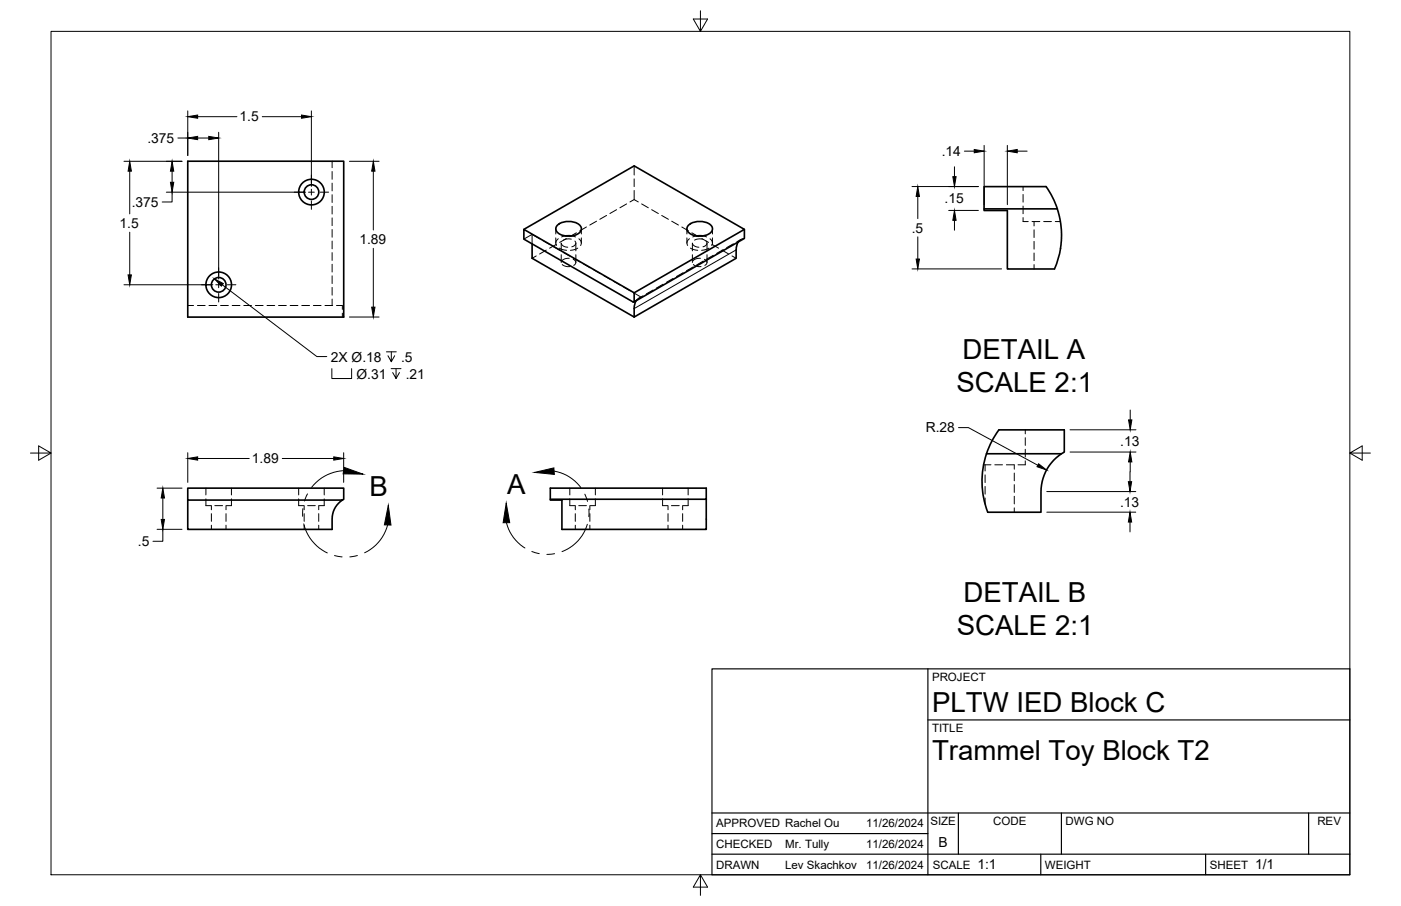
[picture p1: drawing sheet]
<svg xmlns="http://www.w3.org/2000/svg" width="432mm" height="279mm" viewBox="0 0 432 279" stroke-linecap="round" stroke-linejoin="round" font-family="sans-serif">
<!-- layer: Hidden -->
<g fill="none" stroke="#000" stroke-width=".31">
<path d="M102.4 49.7v2M102.4 52.9v2.4M102.4 56.5v2.4M195.5 51.2v2.8M195.5 55.2v2.4M195.5 58.7v2.9M315.3 57.6v1.2M315.3 60v2.3M102.4 60v2.4M102.4 63.6v2.4M102.4 67.2v2.4M102.4 70.8v2.4"/>
<path d="M102.4 74.3v2.4M102.4 77.9v2.4M164 72.3v2.9M165.3 78.9l-1.3 .8M166.4 73.7l-2.4-1.4-2.5 1.4M167.4 74.3l2.1 1.1M168.4 77.1l-2.1 1.2M170.5 76l2.1 1.2M171.3 70.6v1.6M171.3 73.4v1.6M171.5 75.4l-2.1 1.1M172.1 73.6a1.51 1.51 0 0 0-.6 2.1"/>
<path d="M172.4 76.5l2.2 .7M173 75v2.4M173 78.5v2.4M173 75a1.86 1.86 0 0 0 2 1.2M173.6 77.8l2.1 1.2M174.3 72.8l-1.2 .3M174.6 73.6l-2.1 1.2M175.5 79.7a2.68 2.68 0 0 0-2.3 .8M176.1 73.8l-1.3-.1-1.1 .3M176.2 72.8l1.2 .3M176.7 80a.98 .98 0 0 1 .8 .9 .98 .98 0 0 1-.7 1M176.7 79.6l2.1 1.2"/>
<path d="M177.2 74.3a1.1 1.1 0 0 1 .1 1.2 1.1 1.1 0 0 1-1.1 .6M177.5 75v2.4M177.5 78.5v2.4M177.7 71.8l-2.1 1.2M178.1 76.5l-2.3 .7M178.4 73.6a1.52 1.52 0 0 1 .5 2.1M179.2 70.6v1.6M179.2 73.4v1.6M180.7 70l-2 1.2M183.9 68.2l-2.1 1.2M186.9 66.4l-2 1.2M190 64.7l-2 1.1"/>
<path d="M193.1 62.9l-2 1.2M195.5 61.6l-1.3 .7M195.5 61.6l1.2 .7M197.8 62.9l2 1.2M200.9 64.7l2 1.1M203.9 66.4l2.1 1.2M207 68.2l2.1 1.2M210.1 70l2.1 1.2M211.7 70.6v1.6M211.7 73.4v1.6M212.5 73.6a1.51 1.51 0 0 0-.6 2.1M212.8 76.5l2.3 .7"/>
<path d="M213.2 71.8l2.1 1.2M213.4 75v2.4M213.4 78.5v2.4M213.4 75a1.86 1.86 0 0 0 2 1.2M214.7 72.8l-1.2 .3M215.9 79.7a2.62 2.62 0 0 0-2.3 .8M216.3 73.6l2.1 1.2M216.5 73.8l-1.3-.1-1.1 .3M216.6 72.8l1.2 .3M217.1 80a.98 .98 0 0 1 .8 .9 .98 .98 0 0 1-.7 1M217.6 74.3a1.1 1.1 0 0 1 .1 1.2 1.1 1.1 0 0 1-1 .6M217.9 75v2.4"/>
<path d="M217.9 78.5v2.4M218.5 76.5l-2.3 .7M218.8 73.6a1.49 1.49 0 0 1 .6 2.1M219.4 75.4l2.1 1.1M219.6 70.6v1.6M219.6 73.4v1.6M219.8 78.7l-2 1.2M222.5 77.1l2.1 1.2M222.9 77l-2 1.1M225.6 78.9l1.3 .8M226 75.2l-2 1.2M228.3 73.9l-1.2 .7"/>
<path d="M229.4 73.5l-.9 .2-1 .9M315.3 67.1v1.2h1.6M315.3 63.5v2.4M318.1 68.3h2.4M318.7 68.3v1.4M318.7 70.9v2.4M318.7 74.4v2.4M318.7 78v2.4M321.7 68.3h2.4M325.2 68.3h1.6M57.9 94.2h1.7M60.9 94.2h2.3"/>
<path d="M64.4 94.2h2.4M68 94.2h2.4M71.6 94.2h2.4M75.1 94.2h2.4M78.7 94.2h2.4M82.3 94.2h2.4M85.9 94.2h2.3M89.4 94.2h2.4M93 94.2h2.4M96.6 94.2h2.4M100.2 94.2h2.3M102.4 81.5v2.4"/>
<path d="M102.4 85.1v2.3M102.4 88.6v2.4M102.4 92.2v2M103.7 94.2h1.8v1.2M105.5 96.6v1.2M173.3 81.6l.8 .4 1.5 .2M179.8 81.4l2.1 1.2M182.9 83.2l2.1 1.1M186 84.9l2.1 1.2M189.1 86.7l2.1 1.2M192.2 88.5l2 1.2M195.3 90.3l2.4 1.4"/>
<path d="M197.7 91.7l-.8 .2-.8 .8M197.7 91.7l-2.6 1.4M198.2 91.2l-1.3 .8M201.3 89.5l-2.1 1.1M204.4 87.7l-2.1 1.2M207.5 85.9l-2.1 1.2M210.6 84.1l-2.1 1.2M213.7 82.3l-2.1 1.2M213.7 81.6l1.2 .5 1.2 .1M216.7 80.5l-2 1.2M318.7 81.6v1.4M316 132.6v1.2"/>
<path d="M316 135v2.4M316 138.6v2.3M63.5 153.8v2.1h1.5M63.5 150.5v2.1M65.2 155.9v1.3M65.2 158.4v2.4M66.2 155.9h2.4M69.7 155.9v1.3M69.7 158.4v2.4M71.3 153.8v2.1h-1.5M71.3 150.5v2.1M92.1 153.8v2.1h1.5"/>
<path d="M92.1 150.5v2.1M93.7 155.9v1.3M93.7 158.4v2.4M94.8 155.9h2.4M98.2 155.9v1.3M98.2 158.4v2.4M99.9 153.8v2.1h-1.5M99.9 150.5v2.1M175.6 153.8v2.1h1.6M175.6 150.5v2.1M177.3 155.9v1.3M177.3 158.4v2.4"/>
<path d="M178.4 155.9h2.3M181.8 155.9v1.3M181.8 158.4v2.4M183.5 153.8v2.1h-1.6M183.5 150.5v2.1M204.2 153.8v2.1h1.6M204.2 150.5v2.1M205.9 155.9v1.3M205.9 158.4v2.4M206.9 155.9h2.4M210.4 155.9v1.3M210.4 158.4v2.4"/>
<path d="M212.1 153.8v2.1h-1.6M212.1 150.5v2.1M303.1 143.3h2.3M303.6 143.3v1.9M303.6 146.5v2.3M303.6 150v2.4M303.6 153.6v1.9M306.6 143.3h2.4M310.2 143.3h2.3M312.6 143.3v1.4M312.6 145.9v2.4M312.6 149.5v2.3"/>
<path d="M312.6 153v2.4M312.6 156.6v1.4M316 142.1v1.2h-2.2M65.2 162v1.3M69.7 162v1.3M93.7 162v1.3M98.2 162v1.3M177.3 162v1.3M181.8 162v1.3M205.9 162v1.3M210.4 162v1.3"/>
</g>
<!-- layer: Visible -->
<g fill="none" stroke="#000" stroke-width=".51">
<path d="M57.9 49.7h48v48.1h-48zM161.5 70.7l34-19.5 33.9 19.5-33.9 19.6M164 75.2v4.5l31.5 18.1M171.9 69.4a5.5 5.5 0 0 1 7.1 .4 1.91 1.91 0 0 1-1.6 2.7 5.5 5.5 0 0 1-5.9-1.2 1.48 1.48 0 0 1 .4-1.9zM174.3 72.8h1.9M212.3 69.4a5.5 5.5 0 0 1 7.1 .4 1.91 1.91 0 0 1-1.6 2.7 5.5 5.5 0 0 1-5.9-1.2 1.48 1.48 0 0 1 .4-1.9zM214.7 72.8h1.9M227.5 74.6l-.6 1.9v3.2l-31.4 18.1M229.4 70.7v2.8l-33.9 19.6v-2.8l-34-19.6v3l33.6 19.4h.3M303.3 64.4v.5h7.2v18.1h14.5M325.9 64.4l-1.7-4-1.8-2.9-19.1 .1v6.8h22.6l1 4.5 .2 5.4a27.2 27.2 0 0 1-2.1 8.6M196.1 92.7l-.6 1.9v3.2"/>
<path d="M304.1 139.9a26.7 26.7 0 0 0 .3 18.1h16.4v-6.4a14 14 0 0 1 6.4-11.7M307.9 132.6h20.1v6.8l-.8 .5h-23.1a26 26 0 0 1 3.8-7.3zM57.9 150.5h48v3.5l-.4 .2h-47.6zM57.9 154.2v9.1h44.5a13.7 13.7 0 0 1 .3-5.5l1.1-2 1.7-1.6M169.6 154h48.1v-3.5h-48.1v3.7h3.6v9.1h44.5v-9.3"/>
<circle cx="96" cy="59.2" r="2.25"/>
<circle cx="96" cy="59.2" r="3.9"/>
<circle cx="67.4" cy="87.8" r="2.25"/>
<circle cx="67.4" cy="87.8" r="3.9"/>
</g>
<!-- layer: Visible Narrow -->
<path d="M226.9 77.1l-31.4 18.1" fill="none" stroke="#000" stroke-width=".31"/>
<!-- layer: Border -->
<path d="M15.7 9.7h400.3v260.1h-400.3zM215.9 3.3v6.4l-2.2-3.8h4.4l-2.2 3.8M9.4 139.7h6.3l-3.8-2.2v4.4l3.8-2.2M416 139.7l3.8 2.2v-4.4l-3.8 2.2h6.4M215.9 269.8l2.2 3.8h-4.4l2.2-3.8v6.3" fill="none" stroke="#000" stroke-width=".31"/>
<!-- layer: Titleblock -->
<path d="M219.4 206.3h196.6v63.5h-196.6zM286 206.3v63.5M286 222h130M219.4 257.1h66.6M219.4 250.7h196.6M295.4 250.7v12.7M327.1 250.7v12.7M403.3 250.7v12.7M219.4 263.4h196.6M320.8 263.4v6.4M371.6 263.4v6.4" fill="none" stroke="#000" stroke-width=".36"/>
<!-- layer: FD_Dimensions -->
<g fill="none" stroke="#000" stroke-width=".31">
<path d="M57.9 34.2v13.8M60.9 36h12.1M80.8 36h12.1M96 34.2v23.3M38.2 49.7h17.9M40 52.8v13.2M51.3 59.3h42.9M53 59.3v3h-3M53 52.8v3.4M54.8 42.6h3.1M60.9 42.6h3.4M67.4 40.8v45.2"/>
<path d="M107.7 49.7h9.1M115.1 52.8v18.1M281.1 57.5h20.4M294.2 51.4v3.1M297.2 46.6h3.1M303.3 44.8v18.3M310.5 44.8v18.3M313.5 46.6h3.1M40 71.6v13.2M115.1 76.6v18.1M282.9 60.6v6.8M282.9 73v6.9"/>
<path d="M292.4 64.9h9.1M294.2 67.9v3.1M38.2 87.8h27.4M107.7 97.8h9.1M281.1 82.9h27.6M57.9 139.6v9.2M105.9 139.6v9.2M295.4 131.9h3.1l21.4 11.6M329.8 139.4h20.3M329.8 132.5h20.3M348.3 126.4v3.1M48.4 150.5h7.7"/>
<path d="M50.2 153.6v6.6M60.9 141.4h15.9M87 141.4h15.9M322.6 151.6h27.5M322.6 157.9h27.5M348.3 145.5v3M348.3 142.5v3M48.4 163.2h7.7M50.2 163.2v3.7h-3.1M348.3 161v3"/>
</g>
<g fill="#000" stroke="#000" stroke-width=".31">
<path d="M57.9 36l3-.5v1zM92.9 35.5l3.1 .5-3.1 .5zM40 49.7l.5 3.1h-1zM53 49.7l.6 3.1h-1.1zM52.5 56.2h1.1l-.6 3.1zM57.9 42.6l3-.5v1zM64.3 42.1l3.1 .5-3.1 .5zM115.1 49.7l.5 3.1h-1zM293.7 54.5h1l-.5 3zM300.3 46.1l3 .5-3 .5zM310.5 46.6l3-.5v1zM282.4 79.9h1l-.5 3z"/>
<path d="M282.9 57.5l.5 3.1h-1zM294.2 64.9l.5 3h-1zM39.5 84.8h1l-.5 3zM114.6 94.7h1l-.5 3.1zM347.8 129.5h1l-.5 3zM50.2 150.5l.5 3.1h-1zM57.9 141.4l3-.5v1zM102.9 140.9l3 .5-3 .5zM320.1 143l2.4 1.9-2.9-1zM347.8 148.5h1l-.5 3.1zM348.3 139.4l.5 3.1h-1zM49.7 160.2h1l-.5 3z"/>
<path d="M348.3 157.9l.5 3.1h-1z"/>
</g>
<!-- layer: Hole Notes -->
<path d="M68.5 87.8l29.2 22.2h3M102.3 113.7v3h6.1v-3M119.1 108.5h3M120.5 113.7h3.1M120.6 108.5v3l-1-1.8M121.6 109.7l-1 1.8M122.1 113.7v3l-1.1-1.8M123.1 114.9l-1 1.8" fill="none" stroke="#000" stroke-width=".31"/>
<path d="M66.1 86l2.7 1.4-.6 .8z" fill="#000" stroke="#000" stroke-width=".31"/>
<!-- layer: Smart Centers -->
<path d="M90.7 59.3h2.6M95.1 59.3h1.8M96 54v2.6M96 58.4v1.8M98.7 59.3h2.6M96 61.9v2.7M62.1 87.8h2.6M66.5 87.8h1.8M67.4 82.5v2.7M67.4 86.9v1.8M67.4 90.5v2.6M70.1 87.8h2.6" fill="none" stroke="#000" stroke-width=".31"/>
<!-- layer: Detail Boundary -->
<g fill="none" stroke="#000" stroke-width=".31">
<path d="M93.4 156.8l-.1 2.4M94.8 152.3l-.9 2.2M105.9 145.1a13.4 13.4 0 0 0-9.9 5.2M170.8 145.3a12.8 12.8 0 0 1 8.2 5.1M180.3 152.4l.8 2.2M181.5 157v2.3M93.6 161.6a13.3 13.3 0 0 0 7.3 8.9M103.1 171.3l2.3 .4M110.2 171.3l-2.4 .4M119.5 161.9a13.2 13.2 0 0 1-7.1 8.6M156.1 161.2a12.8 12.8 0 0 0 5.7 7.8M163.9 170.1l2.3 .6"/>
<path d="M170.9 170.8l-2.3 .2M181 161.7a12.8 12.8 0 0 1-7.8 8.4"/>
</g>
<path d="M106.1 144.1l5.8 2.1-6.2-.1zM164.8 145.7l5.9-1.4 .2 2zM119.7 155.9l.8 6h-2zM156 155.2l1.1 6h-2z" fill="#000" stroke="#000" stroke-width=".31"/>
<g font-size="8.5">
<text x="296.6" y="110.6">DETAIL A</text>
<text x="294.8" y="120.8">SCALE 2:1</text>
<text x="113.9" y="153">B</text>
<text x="156.3" y="152.3">A</text>
<text x="297" y="185.6">DETAIL B</text>
<text x="294.9" y="195.8">SCALE 2:1</text>
<text x="287.3" y="219.5">PLTW IED Block C</text>
<text x="287.3" y="234.5">Trammel Toy Block T2</text>
</g>
<g font-size="4.3">
<text x="73.8" y="37.5">1.5</text>
<text x="45.4" y="44.1">.375</text>
<text x="290.2" y="48.1">.14</text>
<text x="40.6" y="63.8">.375</text>
<text x="291.1" y="62.7">.15</text>
<text x="36.9" y="70.3">1.5</text>
<text x="281" y="71.7">.5</text>
<text x="110.8" y="75.2">1.89</text>
<text x="102" y="111.5">2X Ø.18</text>
<text x="123.6" y="111.5">.5</text>
<text x="109.9" y="116.7">Ø.31</text>
<text x="125.1" y="116.7">.21</text>
<text x="285.3" y="133.4">R.28</text>
<text x="345.3" y="137.5">.13</text>
<text x="77.6" y="142.9">1.89</text>
<text x="345.2" y="156.3">.13</text>
<text x="42.5" y="168.4">.5</text>
<text x="289.3" y="261.2">B</text>
<text x="301.2" y="268.1">1:1</text>
<text x="386.8" y="268.1">1/1</text>
</g>
<g font-size="3.5">
<text x="287.3" y="210.1">PROJECT</text>
<text x="287.3" y="225.8">TITLE</text>
<text x="220.7" y="255.2">APPROVED Rachel Ou</text>
<text x="267" y="255.2">11/26/2024</text>
<text x="286.7" y="254.5">SIZE</text>
<text x="306.1" y="254.5">CODE</text>
<text x="328.4" y="254.5">DWG NO</text>
<text x="406" y="254.5">REV</text>
<text x="220.7" y="261.5">CHECKED</text>
<text x="242" y="261.5">Mr. Tully</text>
<text x="267" y="261.5">11/26/2024</text>
<text x="220.7" y="267.9">DRAWN</text>
<text x="242" y="267.9">Lev Skachkov</text>
<text x="267" y="267.9">11/26/2024</text>
<text x="287.5" y="267.9">SCALE</text>
<text x="322.1" y="267.9">WEIGHT</text>
<text x="372.9" y="267.9">SHEET</text>
</g>
</svg>
